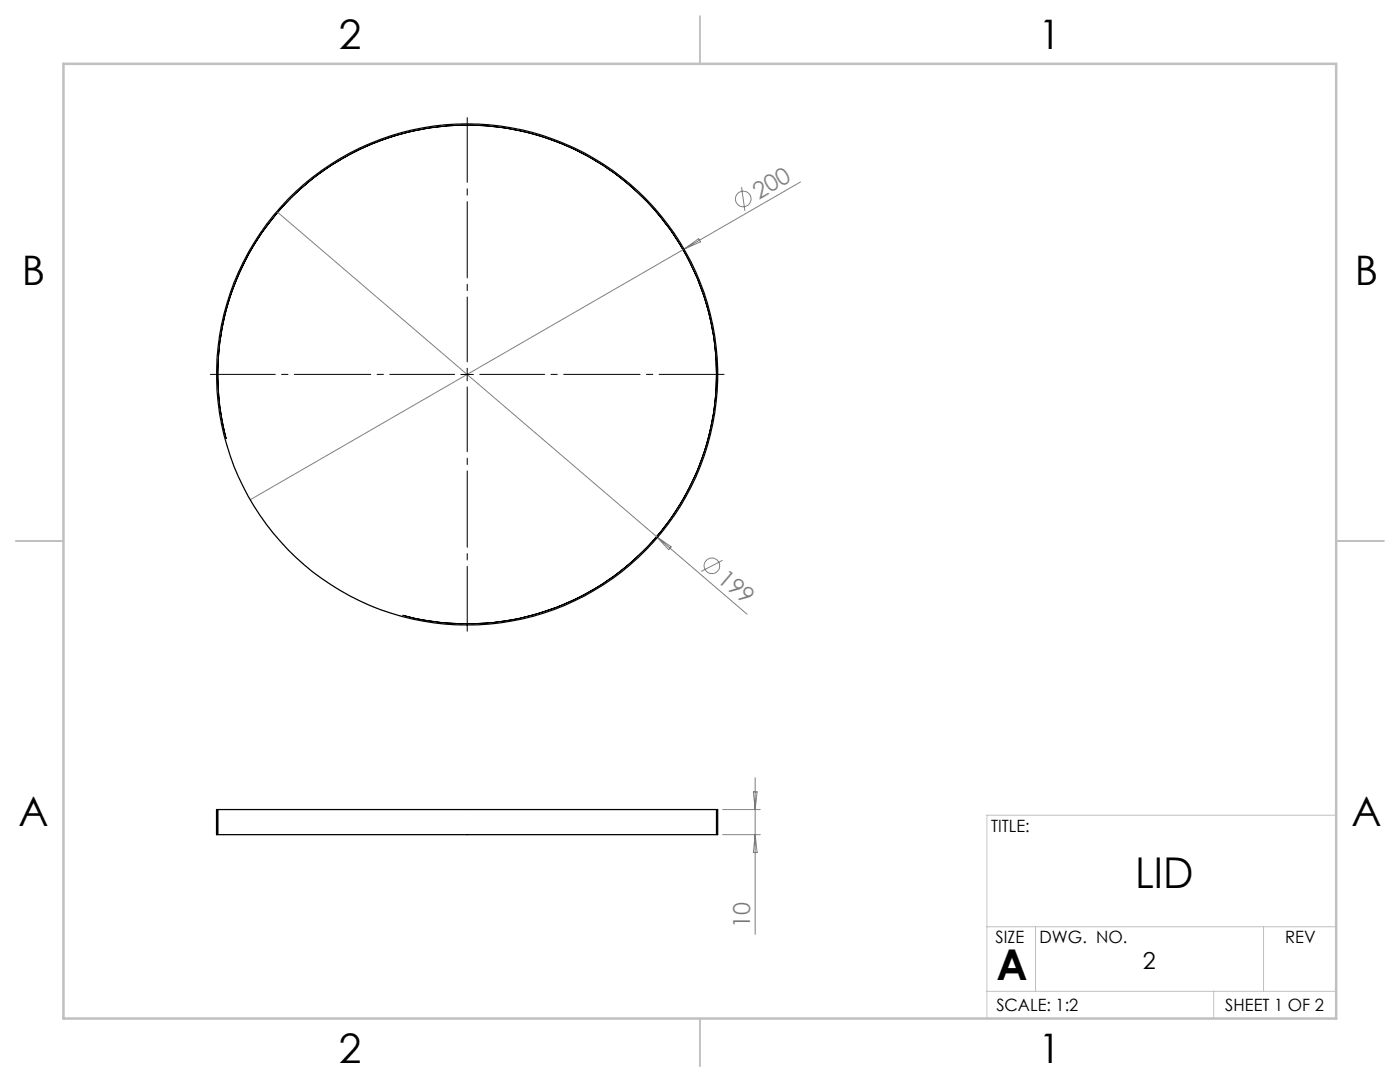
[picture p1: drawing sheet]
<svg xmlns="http://www.w3.org/2000/svg" width="279mm" height="216mm" viewBox="0 0 279 216" stroke-linecap="round" stroke-linejoin="round" font-family="sans-serif">
<g fill="none" stroke="#808080" stroke-width=".2">
<path d="M148 37.3l.7 4.8M159.8 36.3l-23.3 13.4M55.4 42.4l93.7 80.2M136.5 49.7l-86.6 50M136.5 49.7l2.9-2.1 .4 .7zM131 107.1l2.9 2-.4 .6zM144.2 111.8l-4.3 2.2M150.4 158h.7l-.4 3.5zM150.7 155.2v31.2M144.2 166.5h7.5M144.2 161.5h7.5M150.7 166.5l.4 3.6h-.7z"/>
<circle cx="148.3" cy="39.7" r="1.56"/>
<circle cx="142.1" cy="112.9" r="1.56"/>
</g>
<path d="M92 74.7h2.5M93.2 73.5v2.5M45.2 87.6a49.8 49.8 0 0 1 43.6-62.5 49.8 49.8 0 0 1 54 53.9 49.8 49.8 0 0 1-62.4 43.8M43.5 161.5v5M143 161.5v5" fill="none" stroke="#000" stroke-width=".2"/>
<path d="M266.7 162.7h-69.7v40.5M197 197.8h69.7M197 184.9h69.7M206.7 184.9v12.9M242.2 197.8v5.4M252.2 184.9v12.9" fill="none" stroke="#c0c0c0" stroke-width=".2"/>
<path d="M139.7 3.2v9.5M3.1 107.9h9.6M266.7 107.9h9.5M139.7 203.2v9.6" fill="none" stroke="#c0c0c0" stroke-width=".25"/>
<path d="M12.7 12.7h254v190.5h-254z" fill="none" stroke="#c0c0c0" stroke-width=".5"/>
<path d="M90.7 74.7h-48.7M93.2 72.2v-48.7M93.2 77.2v48.8M95.7 74.7h48.8" fill="none" stroke="#000" stroke-width=".2" stroke-dasharray="15.2 1.3 1.3 1.3" stroke-dashoffset="2.3"/>
<g fill="none" stroke="#000" stroke-width=".25">
<path d="M43.2 161.5h100v5h-100z"/>
<circle cx="93.2" cy="74.7" r="50"/>
</g>
<g font-size="8.5">
<text x="226.5" y="177.1">LID</text>
<text x="198.9" y="195.5">A</text>
</g>
<g font-size="8.1">
<text x="67.6" y="9.7">2</text>
<text x="207.3" y="9.7">1</text>
<text x="4.4" y="57">B</text>
<text x="270.4" y="57">B</text>
<text x="3.7" y="164.9">A</text>
<text x="269.7" y="164.9">A</text>
<text x="67.6" y="212.2">2</text>
<text x="207.3" y="212.2">1</text>
</g>
<g font-size="4.7" fill="#808080">
<text x="151.4" y="39.9" transform="rotate(-30 151.4 39.9)">200</text>
<text x="142.9" y="115.9" transform="rotate(41 142.9 115.9)">199</text>
<text x="149.7" y="185.1" transform="rotate(-90 149.7 185.1)">10</text>
</g>
<text font-size="4.7" x="228.1" y="193.3">2</text>
<g font-size="3.4">
<text x="197.8" y="166">TITLE:</text>
<text x="198.7" y="188.1">SIZE</text>
<text x="207.5" y="188.1">DWG. NO.</text>
<text x="256.5" y="188.2">REV</text>
<text x="198.8" y="201.7">SCALE: 1:2</text>
<text x="244.5" y="201.7">SHEET 1 OF 2</text>
</g>
</svg>
